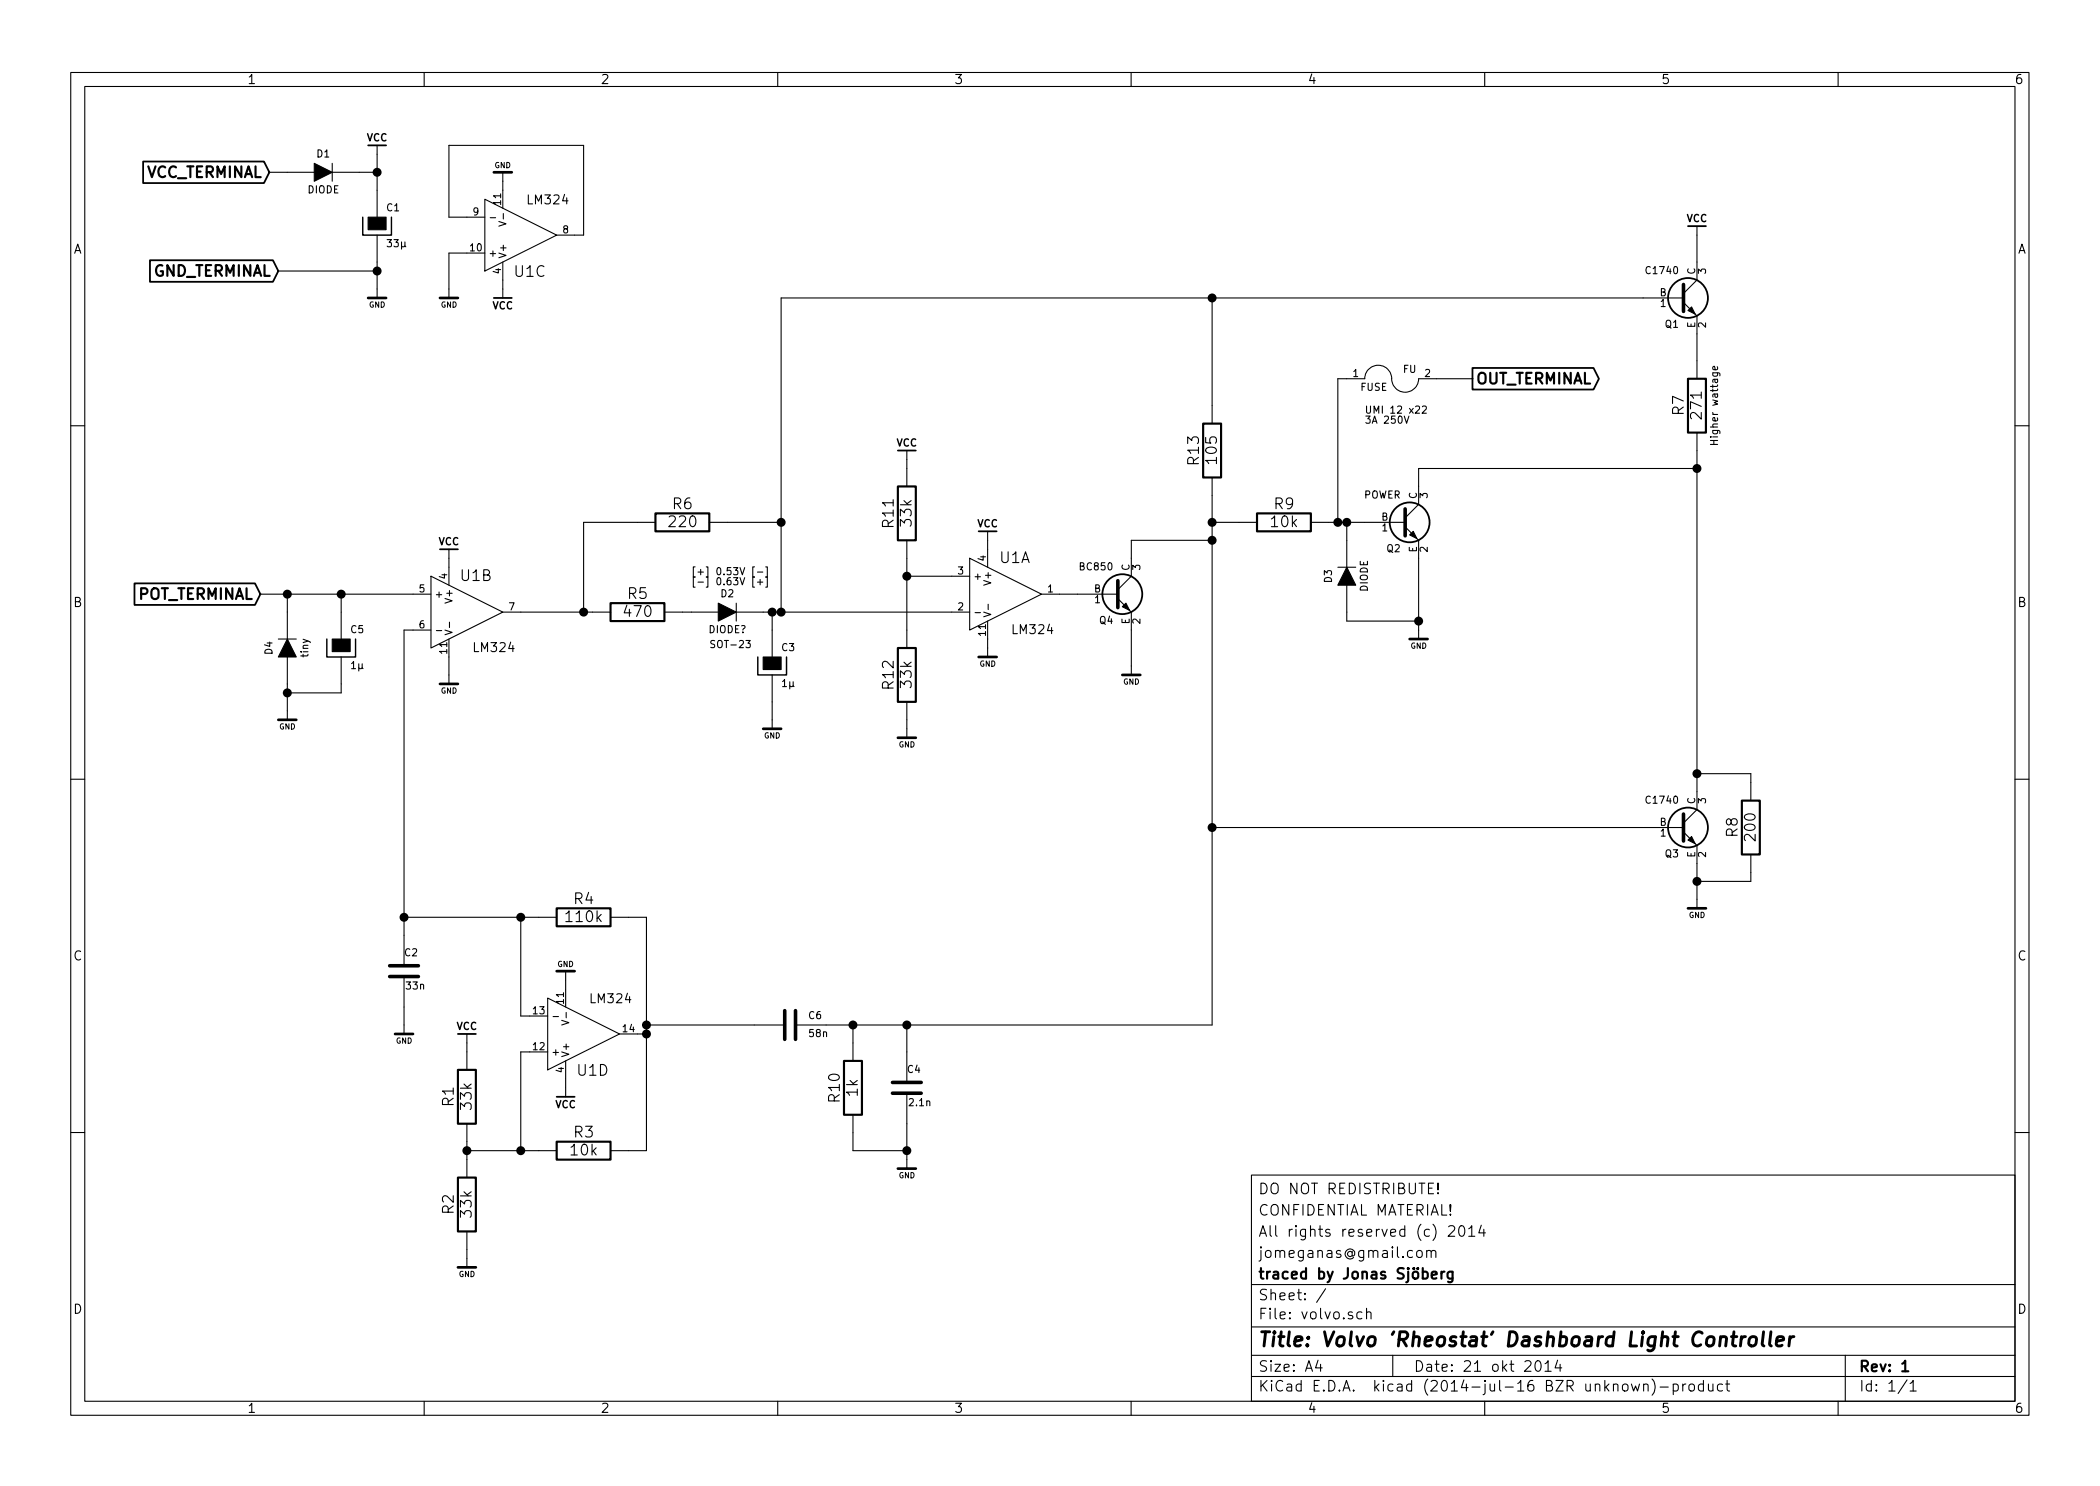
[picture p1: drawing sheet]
EESchema Schematic File Version 2
LIBS:jonas-supply
LIBS:jonas_74xgxx
LIBS:jonas_74xx
LIBS:jonas_ac-dc
LIBS:jonas_actel
LIBS:jonas_adc-dac
LIBS:jonas_analog_switches
LIBS:jonas_atmel
LIBS:jonas_audio
LIBS:jonas_brooktre
LIBS:jonas_cmos4000
LIBS:jonas_cmos_ieee
LIBS:jonas_conn
LIBS:jonas_contrib
LIBS:jonas_cypress
LIBS:jonas_dc-dc
LIBS:jonas_device
LIBS:jonas_digital-audio
LIBS:jonas_display
LIBS:jonas_dsp
LIBS:jonas_elec-unifil
LIBS:jonas_ftdi
LIBS:jonas_gennum
LIBS:jonas_graphic
LIBS:jonas_hc11
LIBS:jonas_intel
LIBS:jonas_interface
LIBS:jonas_linear
LIBS:jonas_logo
LIBS:jonas_memory
LIBS:jonas_microchip
LIBS:jonas_microchip1
LIBS:jonas_microchip_pic10mcu
LIBS:jonas_microchip_pic12mcu
LIBS:jonas_microchip_pic16mcu
LIBS:jonas_microchip_pic18mcu
LIBS:jonas_microcontrollers
LIBS:jonas_motorola
LIBS:jonas_msp430
LIBS:jonas_nxp_armmcu
LIBS:jonas_opto
LIBS:jonas_philips
LIBS:jonas_power
LIBS:jonas_powerint
LIBS:jonas_pspice
LIBS:jonas_references
LIBS:jonas_regul
LIBS:jonas_relays
LIBS:jonas_rfcom
LIBS:jonas_sensors
LIBS:jonas_siliconi
LIBS:jonas_special
LIBS:jonas_stm8
LIBS:jonas_stm32
LIBS:jonas_supertex
LIBS:jonas_texas
LIBS:jonas_transf
LIBS:jonas_transistors
LIBS:jonas_ttl_ieee
LIBS:jonas_valves
LIBS:jonas_video
LIBS:jonas_xilinx
LIBS:volvo-cache
EELAYER 25 0
EELAYER END
$Descr A4 11693 8268
encoding utf-8
Sheet 1 1
Title "Volvo 'Rheostat' Dashboard Light Controller"
Date "21 okt 2014"
Rev "1"
Comp "traced by Jonas Sjöberg"
Comment1 "jomeganas@gmail.com"
Comment2 "All rights reserved (c) 2014"
Comment3 "CONFIDENTIAL MATERIAL!"
Comment4 "DO NOT REDISTRIBUTE!"
$EndDescr
$Comp
L LM324 U1
U 1 1
P 5600 3300
F 0 "U1" H 5650 3500 60  0000 C CNN
F 1 "LM324" H 5750 3100 50  0000 C CNN
F 2 "" H 5600 3300 60  0000 C CNN
F 3 "" H 5600 3300 60  0000 C CNN
	1    5600 3300
	1    0    0    -1  
$EndComp
$Comp
L LM324 U1
U 3 1
P 2900 1300
F 0 "U1" H 2950 1500 60  0000 C CNN
F 1 "LM324" H 3050 1100 50  0000 C CNN
F 2 "" H 2900 1300 60  0000 C CNN
F 3 "" H 2900 1300 60  0000 C CNN
	3    2900 1300
	1    0    0    1   
$EndComp
$Comp
L LM324 U1
U 2 1
P 2600 3400
F 0 "U1" H 2650 3600 60  0000 C CNN
F 1 "LM324" H 2750 3200 50  0000 C CNN
F 2 "" H 2600 3400 60  0000 C CNN
F 3 "" H 2600 3400 60  0000 C CNN
	2    2600 3400
	1    0    0    -1  
$EndComp
$Comp
L R R1
U 1 1
P 2600 6100
F 0 "R1" V 2500 6100 60  0000 C CNN
F 1 "33k" V 2600 6100 60  0000 C CNN
F 2 "" V 2530 6100 30  0000 C CNN
F 3 "" H 2600 6100 30  0000 C CNN
	1    2600 6100
	1    0    0    -1  
$EndComp
$Comp
L R R2
U 1 1
P 2600 6700
F 0 "R2" V 2500 6700 60  0000 C CNN
F 1 "33k" V 2600 6700 60  0000 C CNN
F 2 "" V 2530 6700 30  0000 C CNN
F 3 "" H 2600 6700 30  0000 C CNN
	1    2600 6700
	1    0    0    -1  
$EndComp
$Comp
L R R3
U 1 1
P 3250 6400
F 0 "R3" V 3150 6400 60  0000 C CNN
F 1 "10k" V 3250 6400 60  0000 C CNN
F 2 "" V 3180 6400 30  0000 C CNN
F 3 "" H 3250 6400 30  0000 C CNN
	1    3250 6400
	0    1    1    0   
$EndComp
$Comp
L R R4
U 1 1
P 3250 5100
F 0 "R4" V 3150 5100 60  0000 C CNN
F 1 "110k" V 3250 5100 60  0000 C CNN
F 2 "" V 3180 5100 30  0000 C CNN
F 3 "" H 3250 5100 30  0000 C CNN
	1    3250 5100
	0    1    1    0   
$EndComp
$Comp
L R R5
U 1 1
P 3550 3400
F 0 "R5" V 3450 3400 60  0000 C CNN
F 1 "470" V 3550 3400 60  0000 C CNN
F 2 "" V 3480 3400 30  0000 C CNN
F 3 "" H 3550 3400 30  0000 C CNN
	1    3550 3400
	0    1    1    0   
$EndComp
$Comp
L R R6
U 1 1
P 3800 2900
F 0 "R6" V 3700 2900 60  0000 C CNN
F 1 "220" V 3800 2900 60  0000 C CNN
F 2 "" V 3730 2900 30  0000 C CNN
F 3 "" H 3800 2900 30  0000 C CNN
	1    3800 2900
	0    1    1    0   
$EndComp
$Comp
L R R7
U 1 1
P 9450 2250
F 0 "R7" V 9350 2250 60  0000 C CNN
F 1 "271" V 9450 2250 60  0000 C CNN
F 2 "" V 9380 2250 30  0000 C CNN
F 3 "" H 9450 2250 30  0000 C CNN
F 4 "Higher wattage" V 9550 2250 40  0000 C CNN "Description"
	1    9450 2250
	1    0    0    -1  
$EndComp
$Comp
L R R8
U 1 1
P 9750 4600
F 0 "R8" V 9650 4600 60  0000 C CNN
F 1 "200" V 9750 4600 60  0000 C CNN
F 2 "" V 9680 4600 30  0000 C CNN
F 3 "" H 9750 4600 30  0000 C CNN
	1    9750 4600
	1    0    0    -1  
$EndComp
$Comp
L R R9
U 1 1
P 7150 2900
F 0 "R9" V 7050 2900 60  0000 C CNN
F 1 "10k" V 7150 2900 60  0000 C CNN
F 2 "" V 7080 2900 30  0000 C CNN
F 3 "" H 7150 2900 30  0000 C CNN
	1    7150 2900
	0    1    1    0   
$EndComp
$Comp
L R R10
U 1 1
P 4750 6050
F 0 "R10" V 4650 6050 60  0000 C CNN
F 1 "1k" V 4750 6050 60  0000 C CNN
F 2 "" V 4680 6050 30  0000 C CNN
F 3 "" H 4750 6050 30  0000 C CNN
	1    4750 6050
	1    0    0    -1  
$EndComp
$Comp
L R R11
U 1 1
P 5050 2850
F 0 "R11" V 4950 2850 60  0000 C CNN
F 1 "33k" V 5050 2850 60  0000 C CNN
F 2 "" V 4980 2850 30  0000 C CNN
F 3 "" H 5050 2850 30  0000 C CNN
	1    5050 2850
	1    0    0    -1  
$EndComp
$Comp
L C C2
U 1 1
P 2250 5400
F 0 "C2" H 2250 5500 40  0000 L CNN
F 1 "33n" H 2256 5315 40  0000 L CNN
F 2 "" H 2288 5250 30  0000 C CNN
F 3 "" H 2250 5400 60  0000 C CNN
	1    2250 5400
	1    0    0    -1  
$EndComp
$Comp
L CP C1
U 1 1
P 2100 1250
F 0 "C1" H 2150 1350 40  0000 L CNN
F 1 "33µ" H 2150 1150 40  0000 L CNN
F 2 "" H 2200 1100 30  0000 C CNN
F 3 "" H 2100 1250 300 0000 C CNN
	1    2100 1250
	1    0    0    -1  
$EndComp
$Comp
L CP C3
U 1 1
P 4300 3700
F 0 "C3" H 4350 3800 40  0000 L CNN
F 1 "1µ" H 4350 3600 40  0000 L CNN
F 2 "" H 4400 3550 30  0000 C CNN
F 3 "" H 4300 3700 300 0000 C CNN
	1    4300 3700
	1    0    0    -1  
$EndComp
$Comp
L C C4
U 1 1
P 5050 6050
F 0 "C4" H 5050 6150 40  0000 L CNN
F 1 "2.1n" H 5056 5965 40  0000 L CNN
F 2 "" H 5088 5900 30  0000 C CNN
F 3 "" H 5050 6050 60  0000 C CNN
	1    5050 6050
	1    0    0    -1  
$EndComp
$Comp
L CP C5
U 1 1
P 1900 3600
F 0 "C5" H 1950 3700 40  0000 L CNN
F 1 "1µ" H 1950 3500 40  0000 L CNN
F 2 "" H 2000 3450 30  0000 C CNN
F 3 "" H 1900 3600 300 0000 C CNN
	1    1900 3600
	1    0    0    -1  
$EndComp
$Comp
L C C6
U 1 1
P 4400 5700
F 0 "C6" V 4350 5800 40  0000 L CNN
F 1 "58n" V 4450 5800 40  0000 L CNN
F 2 "" H 4438 5550 30  0000 C CNN
F 3 "" H 4400 5700 60  0000 C CNN
	1    4400 5700
	0    1    1    0   
$EndComp
$Comp
L BC850 Q4
U 1 1
P 6200 3300
F 0 "Q4" H 6200 3151 40  0000 R CNN
F 1 "BC850" H 6200 3450 40  0000 R CNN
F 2 "SOT-23" H 6100 3402 29  0001 C CNN
F 3 "" H 6200 3300 60  0000 C CNN
	1    6200 3300
	1    0    0    -1  
$EndComp
$Comp
L BC850 Q3
U 1 1
P 9350 4600
F 0 "Q3" H 9350 4451 40  0000 R CNN
F 1 "C1740" H 9350 4750 40  0000 R CNN
F 2 "SOT-23" H 9250 4702 29  0001 C CNN
F 3 "" H 9350 4600 60  0000 C CNN
	1    9350 4600
	1    0    0    -1  
$EndComp
$Comp
L BC850 Q1
U 1 1
P 9350 1650
F 0 "Q1" H 9350 1501 40  0000 R CNN
F 1 "C1740" H 9350 1800 40  0000 R CNN
F 2 "SOT-23" H 9250 1752 29  0001 C CNN
F 3 "" H 9350 1650 60  0000 C CNN
	1    9350 1650
	1    0    0    -1  
$EndComp
$Comp
L BC850 Q2
U 1 1
P 7800 2900
F 0 "Q2" H 7800 2751 40  0000 R CNN
F 1 "POWER" H 7800 3050 40  0000 R CNN
F 2 "SOT-23" H 7700 3002 29  0001 C CNN
F 3 "" H 7800 2900 60  0000 C CNN
	1    7800 2900
	1    0    0    -1  
$EndComp
$Comp
L DIODE D1
U 1 1
P 1800 950
F 0 "D1" H 1800 1050 40  0000 C CNN
F 1 "DIODE" H 1800 850 40  0000 C CNN
F 2 "" H 1800 950 60  0000 C CNN
F 3 "" H 1800 950 60  0000 C CNN
	1    1800 950 
	1    0    0    -1  
$EndComp
$Comp
L DIODE D3
U 1 1
P 7500 3200
F 0 "D3" H 7500 3300 40  0000 C CNN
F 1 "DIODE" H 7500 3100 40  0000 C CNN
F 2 "" H 7500 3200 60  0000 C CNN
F 3 "" H 7500 3200 60  0000 C CNN
	1    7500 3200
	0    -1   -1   0   
$EndComp
$Comp
L DIODE D4
U 1 1
P 1600 3600
F 0 "D4" H 1600 3700 40  0000 C CNN
F 1 "tiny" H 1600 3500 40  0000 C CNN
F 2 "" H 1600 3600 60  0000 C CNN
F 3 "" H 1600 3600 60  0000 C CNN
	1    1600 3600
	0    -1   -1   0   
$EndComp
$Comp
L VCC #PWR?
U 1 1
P 2100 850
F 0 "#PWR?" H 2100 800 20  0001 C CNN
F 1 "VCC" H 2100 940 40  0000 C CNB
F 2 "" H 2100 850 60  0000 C CNN
F 3 "" H 2100 850 60  0000 C CNN
	1    2100 850 
	1    0    0    -1  
$EndComp
Text GLabel 1500 950  0    60   Input ~ 12
VCC_TERMINAL
$Comp
L VCC #PWR?
U 1 1
P 5500 3000
F 0 "#PWR?" H 5500 2950 20  0001 C CNN
F 1 "VCC" H 5500 3090 40  0000 C CNB
F 2 "" H 5500 3000 60  0000 C CNN
F 3 "" H 5500 3000 60  0000 C CNN
	1    5500 3000
	1    0    0    -1  
$EndComp
$Comp
L GND #PWR?
U 1 1
P 5500 3600
F 0 "#PWR?" H 5500 3600 30  0001 C CNN
F 1 "GND" H 5500 3510 30  0000 C CNN
F 2 "" H 5500 3600 60  0000 C CNN
F 3 "" H 5500 3600 60  0000 C CNN
	1    5500 3600
	1    0    0    -1  
$EndComp
$Comp
L GND #PWR?
U 1 1
P 2100 1600
F 0 "#PWR?" H 2100 1600 30  0001 C CNN
F 1 "GND" H 2100 1510 30  0000 C CNN
F 2 "" H 2100 1600 60  0000 C CNN
F 3 "" H 2100 1600 60  0000 C CNN
	1    2100 1600
	1    0    0    -1  
$EndComp
Text GLabel 1550 1500 0    60   Input ~ 12
GND_TERMINAL
$Comp
L VCC #PWR?
U 1 1
P 5050 2550
F 0 "#PWR?" H 5050 2500 20  0001 C CNN
F 1 "VCC" H 5050 2640 40  0000 C CNB
F 2 "" H 5050 2550 60  0000 C CNN
F 3 "" H 5050 2550 60  0000 C CNN
	1    5050 2550
	1    0    0    -1  
$EndComp
$Comp
L R R12
U 1 1
P 5050 3750
F 0 "R12" V 4950 3750 60  0000 C CNN
F 1 "33k" V 5050 3750 60  0000 C CNN
F 2 "" V 4980 3750 30  0000 C CNN
F 3 "" H 5050 3750 30  0000 C CNN
	1    5050 3750
	1    0    0    -1  
$EndComp
$Comp
L GND #PWR?
U 1 1
P 1600 3950
F 0 "#PWR?" H 1600 3950 30  0001 C CNN
F 1 "GND" H 1600 3860 30  0000 C CNN
F 2 "" H 1600 3950 60  0000 C CNN
F 3 "" H 1600 3950 60  0000 C CNN
	1    1600 3950
	1    0    0    -1  
$EndComp
Text GLabel 1450 3300 0    60   Input ~ 12
POT_TERMINAL
$Comp
L GND #PWR?
U 1 1
P 2500 1600
F 0 "#PWR?" H 2500 1600 30  0001 C CNN
F 1 "GND" H 2500 1510 30  0000 C CNN
F 2 "" H 2500 1600 60  0000 C CNN
F 3 "" H 2500 1600 60  0000 C CNN
	1    2500 1600
	1    0    0    -1  
$EndComp
$Comp
L GND #PWR?
U 1 1
P 2800 1000
F 0 "#PWR?" H 2800 1000 30  0001 C CNN
F 1 "GND" H 2800 910 30  0000 C CNN
F 2 "" H 2800 1000 60  0000 C CNN
F 3 "" H 2800 1000 60  0000 C CNN
	1    2800 1000
	-1   0    0    1   
$EndComp
$Comp
L VCC #PWR?
U 1 1
P 2800 1600
F 0 "#PWR?" H 2800 1550 20  0001 C CNN
F 1 "VCC" H 2800 1690 40  0000 C CNB
F 2 "" H 2800 1600 60  0000 C CNN
F 3 "" H 2800 1600 60  0000 C CNN
	1    2800 1600
	-1   0    0    1   
$EndComp
$Comp
L GND #PWR?
U 1 1
P 2250 5700
F 0 "#PWR?" H 2250 5700 30  0001 C CNN
F 1 "GND" H 2250 5610 30  0000 C CNN
F 2 "" H 2250 5700 60  0000 C CNN
F 3 "" H 2250 5700 60  0000 C CNN
	1    2250 5700
	1    0    0    -1  
$EndComp
$Comp
L VCC #PWR?
U 1 1
P 2500 3100
F 0 "#PWR?" H 2500 3050 20  0001 C CNN
F 1 "VCC" H 2500 3190 40  0000 C CNB
F 2 "" H 2500 3100 60  0000 C CNN
F 3 "" H 2500 3100 60  0000 C CNN
	1    2500 3100
	1    0    0    -1  
$EndComp
$Comp
L GND #PWR?
U 1 1
P 2500 3750
F 0 "#PWR?" H 2500 3750 30  0001 C CNN
F 1 "GND" H 2500 3660 30  0000 C CNN
F 2 "" H 2500 3750 60  0000 C CNN
F 3 "" H 2500 3750 60  0000 C CNN
	1    2500 3750
	1    0    0    -1  
$EndComp
$Comp
L LM324 U1
U 4 1
P 3250 5750
F 0 "U1" H 3300 5950 60  0000 C CNN
F 1 "LM324" H 3400 5550 50  0000 C CNN
F 2 "" H 3250 5750 60  0000 C CNN
F 3 "" H 3250 5750 60  0000 C CNN
	4    3250 5750
	1    0    0    1   
$EndComp
$Comp
L GND #PWR?
U 1 1
P 3150 5450
F 0 "#PWR?" H 3150 5450 30  0001 C CNN
F 1 "GND" H 3150 5360 30  0000 C CNN
F 2 "" H 3150 5450 60  0000 C CNN
F 3 "" H 3150 5450 60  0000 C CNN
	1    3150 5450
	-1   0    0    1   
$EndComp
$Comp
L VCC #PWR?
U 1 1
P 3150 6050
F 0 "#PWR?" H 3150 6000 20  0001 C CNN
F 1 "VCC" H 3150 6140 40  0000 C CNB
F 2 "" H 3150 6050 60  0000 C CNN
F 3 "" H 3150 6050 60  0000 C CNN
	1    3150 6050
	-1   0    0    1   
$EndComp
$Comp
L GND #PWR?
U 1 1
P 2600 7000
F 0 "#PWR?" H 2600 7000 30  0001 C CNN
F 1 "GND" H 2600 6910 30  0000 C CNN
F 2 "" H 2600 7000 60  0000 C CNN
F 3 "" H 2600 7000 60  0000 C CNN
	1    2600 7000
	1    0    0    -1  
$EndComp
$Comp
L VCC #PWR?
U 1 1
P 2600 5800
F 0 "#PWR?" H 2600 5750 20  0001 C CNN
F 1 "VCC" H 2600 5890 40  0000 C CNB
F 2 "" H 2600 5800 60  0000 C CNN
F 3 "" H 2600 5800 60  0000 C CNN
	1    2600 5800
	1    0    0    -1  
$EndComp
$Comp
L R R13
U 1 1
P 6750 2500
F 0 "R13" V 6650 2500 60  0000 C CNN
F 1 "105" V 6750 2500 60  0000 C CNN
F 2 "" V 6680 2500 30  0000 C CNN
F 3 "" H 6750 2500 30  0000 C CNN
	1    6750 2500
	1    0    0    -1  
$EndComp
$Comp
L VCC #PWR?
U 1 1
P 9450 1300
F 0 "#PWR?" H 9450 1250 20  0001 C CNN
F 1 "VCC" H 9450 1390 40  0000 C CNB
F 2 "" H 9450 1300 60  0000 C CNN
F 3 "" H 9450 1300 60  0000 C CNN
	1    9450 1300
	1    0    0    -1  
$EndComp
$Comp
L FUSE FU
U 1 1
P 7750 2100
F 0 "FU" H 7850 2150 40  0000 C CNN
F 1 "FUSE" H 7650 2050 40  0000 C CNN
F 2 "" H 7750 2100 60  0000 C CNN
F 3 "" H 7750 2100 60  0000 C CNN
	1    7750 2100
	1    0    0    -1  
$EndComp
Text Notes 7600 2350 0    40   ~ 0
UMI 12 x22\n3A 250V
Text GLabel 8200 2100 2    60   Output ~ 12
OUT_TERMINAL
$Comp
L GND #PWR?
U 1 1
P 7900 3500
F 0 "#PWR?" H 7900 3500 30  0001 C CNN
F 1 "GND" H 7900 3410 30  0000 C CNN
F 2 "" H 7900 3500 60  0000 C CNN
F 3 "" H 7900 3500 60  0000 C CNN
	1    7900 3500
	1    0    0    -1  
$EndComp
$Comp
L GND #PWR?
U 1 1
P 6300 3700
F 0 "#PWR?" H 6300 3700 30  0001 C CNN
F 1 "GND" H 6300 3610 30  0000 C CNN
F 2 "" H 6300 3700 60  0000 C CNN
F 3 "" H 6300 3700 60  0000 C CNN
	1    6300 3700
	1    0    0    -1  
$EndComp
$Comp
L GND #PWR?
U 1 1
P 9450 5000
F 0 "#PWR?" H 9450 5000 30  0001 C CNN
F 1 "GND" H 9450 4910 30  0000 C CNN
F 2 "" H 9450 5000 60  0000 C CNN
F 3 "" H 9450 5000 60  0000 C CNN
	1    9450 5000
	1    0    0    -1  
$EndComp
$Comp
L GND #PWR?
U 1 1
P 5050 6450
F 0 "#PWR?" H 5050 6450 30  0001 C CNN
F 1 "GND" H 5050 6360 30  0000 C CNN
F 2 "" H 5050 6450 60  0000 C CNN
F 3 "" H 5050 6450 60  0000 C CNN
	1    5050 6450
	1    0    0    -1  
$EndComp
$Comp
L GND #PWR?
U 1 1
P 5050 4050
F 0 "#PWR?" H 5050 4050 30  0001 C CNN
F 1 "GND" H 5050 3960 30  0000 C CNN
F 2 "" H 5050 4050 60  0000 C CNN
F 3 "" H 5050 4050 60  0000 C CNN
	1    5050 4050
	1    0    0    -1  
$EndComp
$Comp
L DIODE D2
U 1 1
P 4050 3400
F 0 "D2" H 4050 3500 40  0000 C CNN
F 1 "DIODE?" H 4050 3300 40  0000 C CNN
F 2 "" H 4050 3400 60  0000 C CNN
F 3 "" H 4050 3400 60  0000 C CNN
	1    4050 3400
	1    0    0    -1  
$EndComp
$Comp
L GND #PWR?
U 1 1
P 4300 4000
F 0 "#PWR?" H 4300 4000 30  0001 C CNN
F 1 "GND" H 4300 3910 30  0000 C CNN
F 2 "" H 4300 4000 60  0000 C CNN
F 3 "" H 4300 4000 60  0000 C CNN
	1    4300 4000
	1    0    0    -1  
$EndComp
Text Notes 3850 3250 0    40   ~ 0
[+] 0.53V [-]\n[-] 0.63V [+]
Text Notes 3950 3600 0    40   ~ 0
SOT-23
Connection ~ 4300 3400
Wire Wire Line
	4300 3400 4300 3500
Connection ~ 4350 3400
Wire Wire Line
	4350 2900 4050 2900
Connection ~ 3250 3400
Wire Wire Line
	3250 2900 3250 3400
Wire Wire Line
	3550 2900 3250 2900
Wire Wire Line
	4300 3900 4300 4000
Wire Wire Line
	2900 3400 3250 3400
Wire Wire Line
	3250 3400 3300 3400
Wire Wire Line
	3850 3400 3800 3400
Connection ~ 6750 2900
Wire Wire Line
	5900 3300 6000 3300
Wire Wire Line
	5050 4000 5050 4050
Connection ~ 5050 6400
Wire Wire Line
	4750 6400 5050 6400
Wire Wire Line
	4750 6300 4750 6400
Wire Wire Line
	5050 6250 5050 6400
Wire Wire Line
	5050 6400 5050 6450
Connection ~ 9450 4900
Wire Wire Line
	9750 4900 9450 4900
Wire Wire Line
	9750 4850 9750 4900
Wire Wire Line
	9450 4800 9450 4900
Wire Wire Line
	9450 4900 9450 5000
Wire Wire Line
	6300 3500 6300 3700
Connection ~ 9450 2600
Wire Wire Line
	9450 2600 7900 2600
Wire Wire Line
	7900 2600 7900 2700
Wire Wire Line
	7900 3100 7900 3450
Wire Wire Line
	7900 3450 7900 3500
Connection ~ 7450 2900
Wire Wire Line
	7450 2100 7450 2900
Wire Wire Line
	7500 2100 7450 2100
Wire Wire Line
	8000 2100 8200 2100
Connection ~ 7500 2900
Wire Wire Line
	7500 2900 7500 3000
Wire Wire Line
	7400 2900 7450 2900
Wire Wire Line
	7450 2900 7500 2900
Wire Wire Line
	7500 2900 7600 2900
Wire Wire Line
	6750 5700 6750 4600
Wire Wire Line
	6750 4600 6750 3000
Wire Wire Line
	6750 3000 6750 2900
Wire Wire Line
	6750 2900 6750 2750
Wire Wire Line
	6750 2900 6900 2900
Connection ~ 4750 5700
Wire Wire Line
	4750 5700 4750 5800
Wire Wire Line
	4600 5700 4750 5700
Wire Wire Line
	4750 5700 5050 5700
Wire Wire Line
	5050 5700 6750 5700
Connection ~ 9450 4300
Wire Wire Line
	9450 2500 9450 2600
Wire Wire Line
	9450 2600 9450 4300
Wire Wire Line
	9450 4300 9450 4400
Connection ~ 5050 5700
Wire Wire Line
	5050 5700 5050 5850
Wire Wire Line
	9750 4300 9750 4350
Wire Wire Line
	9450 4300 9750 4300
Wire Wire Line
	9450 1850 9450 2000
Wire Wire Line
	9450 1300 9450 1450
Wire Wire Line
	4250 3400 4300 3400
Wire Wire Line
	4300 3400 4350 3400
Wire Wire Line
	4350 3400 5300 3400
Connection ~ 3600 5700
Wire Wire Line
	4200 5700 3600 5700
Wire Wire Line
	2600 5800 2600 5850
Connection ~ 2600 6400
Connection ~ 2900 6400
Wire Wire Line
	2600 6350 2600 6400
Wire Wire Line
	2600 6400 2600 6450
Wire Wire Line
	2900 6400 2900 5850
Wire Wire Line
	2600 6400 2900 6400
Wire Wire Line
	2900 6400 3000 6400
Wire Wire Line
	2900 5650 2900 5100
Wire Wire Line
	2950 5650 2900 5650
Wire Wire Line
	2600 6950 2600 7000
Connection ~ 2900 5100
Wire Wire Line
	2250 5100 2900 5100
Wire Wire Line
	2900 5100 3000 5100
Connection ~ 3600 5750
Wire Wire Line
	3500 5100 3600 5100
Wire Wire Line
	3600 5750 3550 5750
Wire Wire Line
	3600 5100 3600 5700
Wire Wire Line
	3600 5700 3600 5750
Wire Wire Line
	3600 5750 3600 6400
Wire Wire Line
	3600 6400 3500 6400
Wire Wire Line
	2900 5850 2950 5850
Wire Wire Line
	3150 6000 3150 6050
Wire Wire Line
	3150 5450 3150 5500
Wire Wire Line
	2500 3650 2500 3750
Wire Wire Line
	2500 3100 2500 3150
Wire Wire Line
	2250 5600 2250 5700
Wire Wire Line
	2800 1550 2800 1600
Wire Wire Line
	2800 1000 2800 1050
Wire Wire Line
	2500 1400 2500 1600
Wire Wire Line
	2600 1400 2500 1400
Wire Wire Line
	3250 1300 3200 1300
Wire Wire Line
	3250 800  3250 1300
Wire Wire Line
	2500 800  3250 800 
Wire Wire Line
	2500 1200 2500 800 
Wire Wire Line
	2600 1200 2500 1200
Connection ~ 2250 5100
Wire Wire Line
	2250 3500 2300 3500
Wire Wire Line
	2250 3500 2250 5100
Wire Wire Line
	2250 5100 2250 5200
Connection ~ 1900 3300
Connection ~ 1600 3300
Wire Wire Line
	1900 3300 1900 3400
Connection ~ 1600 3850
Wire Wire Line
	1900 3850 1900 3800
Wire Wire Line
	1600 3850 1900 3850
Wire Wire Line
	1450 3300 1600 3300
Wire Wire Line
	1600 3300 1900 3300
Wire Wire Line
	1900 3300 2300 3300
Wire Wire Line
	1600 3400 1600 3300
Wire Wire Line
	1600 3800 1600 3850
Wire Wire Line
	1600 3850 1600 3950
Connection ~ 5050 3200
Wire Wire Line
	5050 3100 5050 3200
Wire Wire Line
	5050 3200 5050 3500
Wire Wire Line
	5300 3200 5050 3200
Wire Wire Line
	5050 2550 5050 2600
Connection ~ 2100 950 
Connection ~ 2100 1500
Wire Wire Line
	2100 1500 1550 1500
Wire Wire Line
	2100 1450 2100 1500
Wire Wire Line
	2100 1500 2100 1600
Wire Wire Line
	5500 3550 5500 3600
Wire Wire Line
	5500 3000 5500 3050
Wire Wire Line
	2100 850  2100 950 
Wire Wire Line
	2100 950  2100 1050
Wire Wire Line
	2000 950  2100 950 
Wire Wire Line
	1600 950  1500 950 
Wire Wire Line
	7500 3400 7500 3450
Wire Wire Line
	7500 3450 7900 3450
Connection ~ 7900 3450
Wire Wire Line
	6300 3100 6300 3000
Wire Wire Line
	6300 3000 6750 3000
Connection ~ 6750 3000
Connection ~ 4350 2900
Wire Wire Line
	4350 1650 4350 2900
Wire Wire Line
	4350 2900 4350 3400
Wire Wire Line
	4350 1650 6750 1650
Wire Wire Line
	6750 1650 9150 1650
Wire Wire Line
	6750 2250 6750 1650
Connection ~ 6750 1650
Wire Wire Line
	9150 4600 6750 4600
Connection ~ 6750 4600
$EndSCHEMATC
